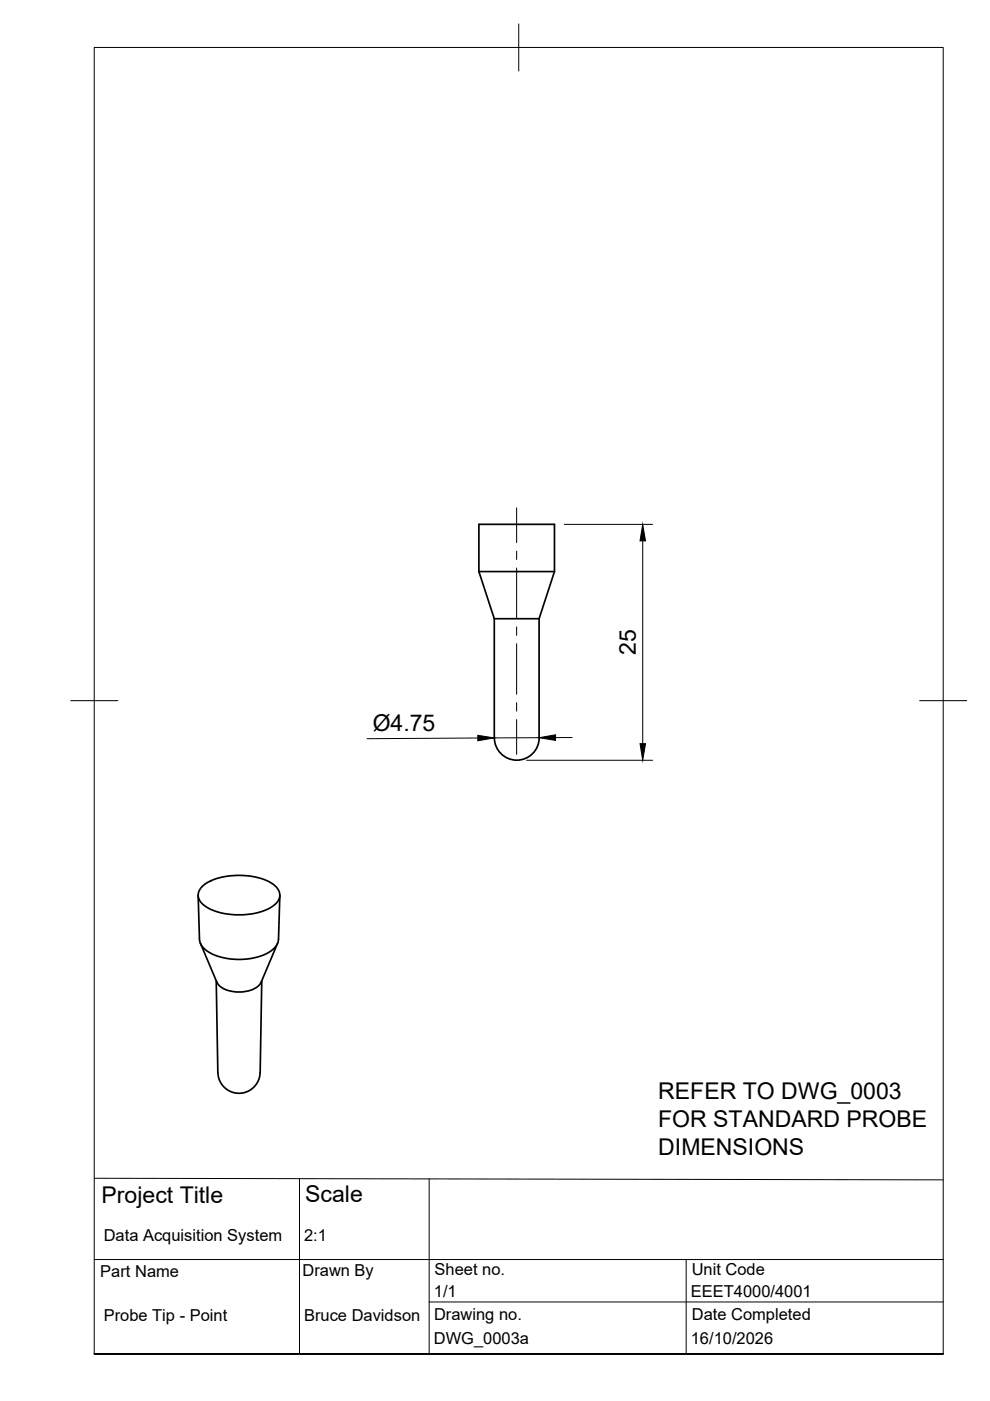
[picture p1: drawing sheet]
<svg xmlns="http://www.w3.org/2000/svg" width="210mm" height="297mm" viewBox="0 0 210 297" stroke-linecap="round" stroke-linejoin="round" font-family="sans-serif">
<!-- layer: Visible -->
<path d="M101.5 121.2h16.1M101.5 121.2v-10h16.1v10M101.5 121.2l3.3 10M104.8 131.2h9.5M104.8 131.2v25.2a4.8 4.8 0 0 0 4.8 4.8 4.8 4.8 0 0 0 4.7-4.8M117.6 121.2l-3.3 10v25.2M42 189.8l.3 9.3a4.3 4.3 0 0 0 3.1 3.4 14.1 14.1 0 0 0 12.1-.9l1-1 .5-1.1 .3-9.7M42.5 200l3.5 8.2a5 5 0 0 0 4.7 2.1 5 5 0 0 0 4.7-2.1l3.5-8.2M42.9 187.9a12.8 12.8 0 0 1 9.2-2.2 9.8 9.8 0 0 1 6.6 2.5 2.45 2.45 0 0 1-.8 3.9 14.9 14.9 0 0 1-11.7 1.3 5.7 5.7 0 0 1-4.1-3v-1.1zM45.8 207.9l.4 19.5a4.5 4.5 0 0 0 4.5 4.4 4.5 4.5 0 0 0 4.5-4.4l.3-19.5" fill="none" stroke="#000" stroke-width=".36"/>
<!-- layer: BORDER -->
<path d="M20 10.1h180v276.9h-180zM110 5.1v10M15 148.6h10M195 148.6h10" fill="none" stroke="#000" stroke-width=".21"/>
<!-- layer: TITLEBLOCK -->
<path d="M20 249.8l180 .4M63.5 249.9v37M91 249.9v37M20 267h180M91 276h109M145.5 267v20M20 287h180h-180" fill="none" stroke="#000" stroke-width=".21"/>
<!-- layer: Smart Centers -->
<path d="M109.5 107.7v7.3M109.5 116.8v1.8M109.5 120.4v10.7M109.5 132.9v1.8M109.5 136.5v10.7M109.5 149v1.8M109.5 152.6v7.3" fill="none" stroke="#000" stroke-width=".21"/>
<!-- layer: FD_Dimensions -->
<path d="M119.7 111.2h18.7M136.3 114.7v43M101.3 156.5l-23.5 .1M114.3 156.4h-9.5M121.3 156.4h-3.5M111.7 161.2h26.7" fill="none" stroke="#000" stroke-width=".21"/>
<path d="M136.3 111.2l.6 3.5h-1.2zM101.3 155.9l3.5 .5-3.5 .7zM114.3 156.4l3.5-.6v1.2zM135.7 157.7h1.2l-.6 3.5z" fill="#000" stroke="#000" stroke-width=".21"/>
<g font-size="4.9">
<text x="134.8" y="138.9" transform="rotate(-90 134.8 138.9)">25</text>
<text x="79" y="155.1">Ø4.75</text>
<text x="139.6" y="233.1">REFER TO DWG_0003</text>
<text x="139.6" y="239">FOR STANDARD PROBE</text>
<text x="139.6" y="244.9">DIMENSIONS</text>
<text x="21.5" y="255">Project Title</text>
<text x="64.7" y="254.8">Scale</text>
</g>
<g font-size="3.5">
<text x="22" y="263">Data Acquisition System</text>
<text x="64.5" y="263">2:1</text>
<text x="21.3" y="270.8">Part Name</text>
<text x="64.1" y="270.5">Drawn By</text>
<text x="92" y="275">1/1</text>
<text x="92.1" y="270.3">Sheet no.</text>
<text x="146.5" y="275">EEET4000/4001</text>
<text x="146.7" y="270.3">Unit Code</text>
<text x="22" y="280">Probe Tip - Point</text>
<text x="64.5" y="280">Bruce Davidson</text>
<text x="92" y="279.9">Drawing no.</text>
<text x="146.7" y="279.8">Date Completed</text>
<text x="92" y="285.1">DWG_0003a</text>
<text x="146.5" y="285.1">16/10/2026</text>
</g>
</svg>
